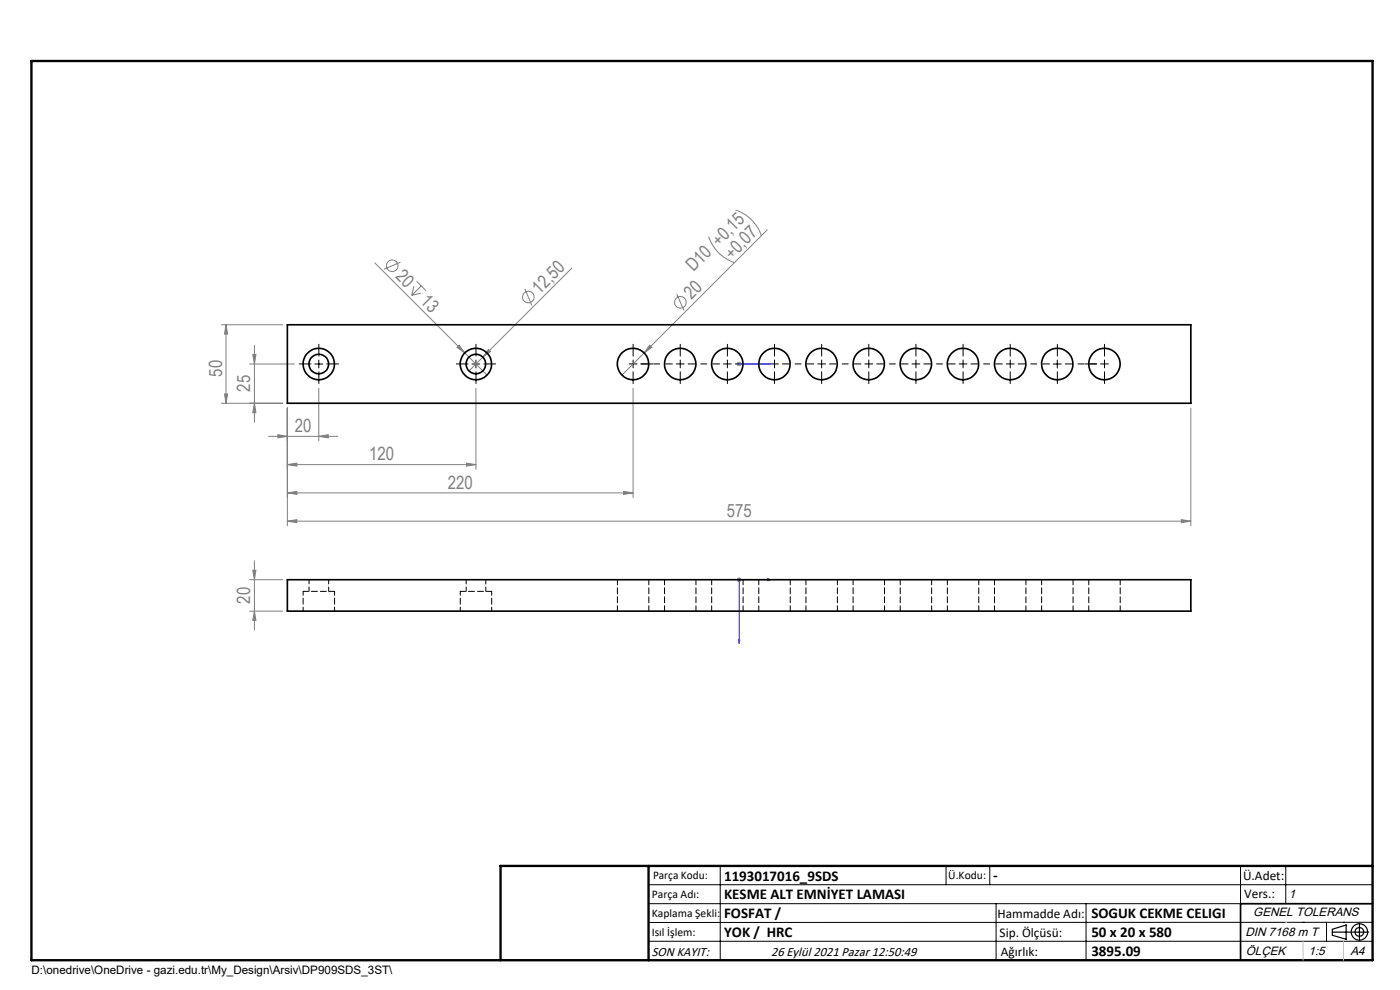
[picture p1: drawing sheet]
<svg xmlns="http://www.w3.org/2000/svg" width="297mm" height="210mm" viewBox="0 0 297 210" stroke-linecap="round" stroke-linejoin="round" font-family="sans-serif">
<g fill="none" stroke="#808080" stroke-width=".21">
<path d="M79.5 55.8l19.1 19.1M84.9 55.6l-3.4 1.5M88.4 59.6l1.9 2.1M121.3 56.9l-21.8 21.8M150.4 50.2a8.6 8.6 0 0 0 5.5 5.5M156 44.5a8.6 8.6 0 0 1 5.5 5.6M162.8 48.7l-30.9 30.9M47 68.9h13M47.9 68.9l.4 2h-.7zM47.9 68.9v16.6M53 77.2h9.4M53.6 75.2h.7l-.3 2z"/>
<path d="M54 73.2v16.4M87.8 60.7l-.5 1.9M89.3 62.2l-2 .4M89.4 60.6l-2.1 2M97.4 73.2l1.2 1.7-1.7-1.2zM98.6 74.9l4.7 4.7M103.6 74.1l.5 .5-1.7 1.1zM111.3 61.3l1.5 3.5M137.8 73.2l.5 .5-1.6 1.2zM143.6 62.4l1.5 3.5M156.3 77.2h1M156.4 76.9l.8 .7"/>
<path d="M156.8 76.7v1M157.2 76.9l-.8 .7M47 85.5h13M47.6 83.6h.7l-.4 1.9zM54 85.5l.3 2.1h-.7zM57 92.6h14.6M58.9 92.2l2.1 .4-2.1 .3zM61 98.6l2-.4v.7zM61 86.6v24.9M61 98.6h40M67.6 92.6l2-.4v.7zM67.6 82.4v11.1"/>
<path d="M99 98.2l2 .4-2 .3zM101 82.4v17.1M134.3 82.4v23.1M252.6 86.6v24.9M54 118.9v14.7M61 104.6l2-.4v.7zM61 110.6l2-.4v.7zM61 104.6h73.3M61 110.6h191.6M132.3 104.2l2 .4-2 .3zM250.6 110.2l2 .4-2 .3zM53 123h7"/>
<path d="M53 129.6h7M53.6 121h.7l-.3 2zM54 129.6l.3 2h-.7zM156.3 123h1M156.4 122.6l.8 .7M156.8 122.5v1M157.2 122.6l-.8 .7"/>
<circle cx="83.2" cy="56.4" r="1.23"/>
<circle cx="112.1" cy="63" r="1.23"/>
<circle cx="144.3" cy="64.1" r="1.23"/>
</g>
<g fill="none" stroke="#000" stroke-width=".25">
<path d="M282.6 197.7h7.8M282.6 197.1l3-.9v3l-3-.8zM288.4 195.8v3.8M106.2 203.7h185"/>
<circle cx="288.4" cy="197.7" r="1.74"/>
<circle cx="288.4" cy="197.7" r=".93"/>
</g>
<path d="M156.6 77.2h.4zM156.8 77.2h.1M156.8 77.2h6.7M163.5 77.2h-.6h.6M156.6 135.8h.4l-.2 .7zM162.9 122.8l.6 .2-.6 .1zM163.5 123h-6.7v13.5" fill="none" stroke="#00f" stroke-width=".21"/>
<g fill="none" stroke="#000" stroke-width=".21" stroke-dasharray="15.2 1.3 1.3 1.3">
<path d="M66 77.2h-2.5M67.6 75.5v-2.5M67.6 78.9v2.5M69.3 77.2h2.5M99.3 77.2h-2.5M101 75.5v-2.5M101 78.9v2.5M102.6 77.2h2.5M134.3 77.2v-.8M134.3 77.2h-.8M134.3 77.2v.8M134.3 77.2h.8"/>
<path d="M134.3 75.5v-2.5M134.3 78.9v2.5M136 77.2h2.5M144.3 77.2v-.8M144.3 77.2h-.8M144.3 77.2v.8M144.3 77.2h.8M144.3 75.5v-2.5M144.3 78.9v2.5M154.3 77.2v-.8M154.3 77.2h-.8M154.3 77.2v.8"/>
<path d="M154.3 77.2h.8M154.3 75.5v-2.5M154.3 78.9v2.5M164.3 77.2v-.8M164.3 77.2h-.8M164.3 77.2v.8M164.3 77.2h.8M164.3 75.5v-2.5M164.3 78.9v2.5M174.3 77.2v-.8M174.3 77.2h-.8M174.3 77.2v.8"/>
<path d="M174.3 77.2h.8M174.3 75.5v-2.5M174.3 78.9v2.5M184.3 77.2v-.8M184.3 77.2h-.8M184.3 77.2v.8M184.3 77.2h.8M184.3 75.5v-2.5M184.3 78.9v2.5M194.3 77.2v-.8M194.3 77.2h-.8M194.3 77.2v.8"/>
<path d="M194.3 77.2h.8M194.3 75.5v-2.5M194.3 78.9v2.5M204.3 77.2v-.8M204.3 77.2h-.8M204.3 77.2v.8M204.3 77.2h.8M204.3 75.5v-2.5M204.3 78.9v2.5M214.3 77.2v-.8M214.3 77.2h-.8M214.3 77.2v.8"/>
<path d="M214.3 77.2h.8M214.3 75.5v-2.5M214.3 78.9v2.5M224.3 75.5v-2.5M224.3 78.9v2.5M232.6 77.2h-2.5M234.3 77.2v-.8M234.3 77.2h-.8M234.3 77.2v.8M234.3 77.2h.8M234.3 75.5v-2.5M234.3 78.9v2.5"/>
</g>
<path d="M142.6 77.2h-6.6M152.6 77.2h-6.6M162.6 77.2h-6.6M172.6 77.2h-6.6M182.6 77.2h-6.6M192.6 77.2h-6.6M202.6 77.2h-6.6M212.6 77.2h-6.6M222.6 77.2h-6.6M232.6 77.2h-6.6" fill="none" stroke="#000" stroke-width=".21" stroke-dasharray="15.2 1.3 1.3 1.3" stroke-dashoffset="13.8"/>
<g fill="none" stroke="#000" stroke-width=".21">
<path d="M66.8 77.2h1.7M67.6 76.4v1.7M100.1 77.2h1.7M101 76.4v1.7M223.4 77.2h1.7M224.3 76.4v1.7M137.6 187.7h153.6M137.6 191.7h153.6M137.6 199.7h153.6M152.8 183.7v20M200.7 183.7v4M210 183.7v4"/>
<path d="M211.3 191.7v12M230.4 191.7v12M263.2 183.7v20M272.8 183.7v8M276.4 195.6h.1M281.4 195.6v4.1M285 195.6h.1M291.2 195.6l-153.6 .1"/>
</g>
<path d="M291.2 191.7h-28v12" fill="none" stroke="#000" stroke-width=".35"/>
<path d="M6.7 12.9h284.5v190.8h-284.5zM137.6 183.7v20M291.2 183.7h-185v20" fill="none" stroke="#000" stroke-width=".5"/>
<path d="M276.4 199.7v4M285 199.7v4" fill="none" stroke="#c0c0c0" stroke-width=".21"/>
<path d="M272.8 195.6h.1" fill="none" stroke="#c0c0c0" stroke-width=".25"/>
<g fill="#00f">
<path d="M162.9 77.2h.6zM156.6 77.2h.4z"/>
<path d="M162.9 122.8v.3l.6-.1zM156.6 135.8l.2 .7 .2-.7z"/>
</g>
<g fill="#808080">
<path d="M97.4 73.2l1.2 1.7-1.7-1.2z"/>
<path d="M137.8 73.2l.5 .5-1.6 1.2z"/>
<path d="M103.6 74.1l.5 .5-1.7 1.1z"/>
<path d="M58.9 92.2l2.1 .4-2.1 .3zM67.6 92.6l2-.4v.7zM61 98.6l2-.4v.7zM99 98.2l2 .4-2 .3zM61 104.6l2-.4v.7zM132.3 104.2l2 .4-2 .3zM61 110.6l2-.4v.7zM250.6 110.2l2 .4-2 .3z"/>
<path d="M54 129.6l.3 2h-.7zM53.6 121h.7l-.3 2z"/>
<path d="M53.6 75.2h.7l-.3 2zM54 85.5l.3 2.1h-.7zM47.9 68.9l.4 2h-.7zM47.6 83.6h.7l-.4 1.9z"/>
</g>
<g fill="none" stroke="#000" stroke-width=".35">
<path d="M61 68.9h191.6v16.6h-191.6zM61 123h191.6v6.6h-191.6z"/>
<circle cx="67.6" cy="77.2" r="2.09"/>
<circle cx="67.6" cy="77.2" r="3.3"/>
<circle cx="101" cy="77.2" r="2.09"/>
<circle cx="101" cy="77.2" r="3.3"/>
<circle cx="134.3" cy="77.2" r="3.3"/>
<circle cx="144.3" cy="77.2" r="3.3"/>
<circle cx="154.3" cy="77.2" r="3.3"/>
<circle cx="164.3" cy="77.2" r="3.3"/>
<circle cx="174.3" cy="77.2" r="3.3"/>
<circle cx="184.3" cy="77.2" r="3.3"/>
<circle cx="194.3" cy="77.2" r="3.3"/>
<circle cx="204.3" cy="77.2" r="3.3"/>
<circle cx="214.3" cy="77.2" r="3.3"/>
<circle cx="224.3" cy="77.2" r="3.3"/>
<circle cx="234.3" cy="77.2" r="3.3"/>
</g>
<g fill="none" stroke="#000" stroke-width=".21" stroke-dasharray="1.3 .6" stroke-dashoffset=".2">
<path d="M71 125.4h-6.7M104.3 125.4h-6.7M131 122.9v6.7M137.6 129.6v-6.7M141 122.9v6.7M147.6 129.6v-6.7M151 122.9v6.7M157.6 129.6v-6.7M161 122.9v6.7M167.6 129.6v-6.7M171 122.9v6.7M177.6 129.6v-6.7"/>
<path d="M181 122.9v6.7M187.6 129.6v-6.7M191 122.9v6.7M197.6 129.6v-6.7M201 122.9v6.7M207.6 129.6v-6.7M211 122.9v6.7M217.6 129.6v-6.7M221 122.9v6.7M227.6 129.6v-6.7M231 122.9v6.7M237.6 129.6v-6.7"/>
</g>
<path d="M64.3 125.4v4.2M71 129.6v-4.2M97.6 125.4v4.2M104.3 129.6v-4.2" fill="none" stroke="#000" stroke-width=".21" stroke-dasharray="1.3 .6" stroke-dashoffset=".5"/>
<path d="M65.6 122.9v2.5M69.7 125.4v-2.5M98.9 122.9v2.5M103.1 125.4v-2.5" fill="none" stroke="#000" stroke-width=".21" stroke-dasharray="1.3 .6" stroke-dashoffset=".3"/>
<g font-size="3.9" fill="#808080">
<text x="83.7" y="58.7" transform="rotate(45 83.7 58.7)">20</text>
<text x="147.1" y="57.7" transform="rotate(-45 147.1 57.7)">D10 +0,15</text>
<text x="155.2" y="55.1" transform="rotate(-45 155.2 55.1)">+0,07</text>
<text x="89" y="64" transform="rotate(45 89 64)">13</text>
<text x="114.5" y="62.5" transform="rotate(-45 114.5 62.5)">12,50</text>
<text x="146.7" y="63.6" transform="rotate(-45 146.7 63.6)">20</text>
<text x="47.1" y="79.9" transform="rotate(-90 47.1 79.9)">50</text>
<text x="53.1" y="83.1" transform="rotate(-90 53.1 83.1)">25</text>
<text x="62.5" y="91.7">20</text>
<text x="78.3" y="97.7">120</text>
<text x="95" y="103.7">220</text>
<text x="154.2" y="109.7">575</text>
<text x="53.1" y="128" transform="rotate(-90 53.1 128)">20</text>
</g>
<g font-size="3.2">
<text x="153.6" y="186.8">1193017016_9SDS</text>
<text x="153.6" y="190.8">KESME ALT EMNİYET LAMASI</text>
<text x="210.7" y="186.6">-</text>
<text x="153.6" y="194.8">FOSFAT /</text>
<text x="231.5" y="194.8">SOGUK CEKME CELIGI</text>
<text x="153.6" y="198.8">YOK / HRC</text>
<text x="231.5" y="198.7">50 x 20 x 580</text>
<text x="231.5" y="202.8">3895.09</text>
</g>
<g font-size="2.8">
<text x="263.7" y="186.7">Ü.Adet:</text>
<text x="263.9" y="190.5">Vers.:</text>
<text x="211.6" y="194.8">Hammadde Adı:</text>
<text x="138.3" y="202.8">SON KAYIT:</text>
<text x="163.6" y="202.8">26 Eylül 2021 Pazar 12:50:49</text>
<text x="212.1" y="198.7">Sip. Ölçüsü:</text>
<text x="212.3" y="202.7">Ağırlık:</text>
</g>
<g font-size="2.6">
<text x="273.4" y="190.4">1</text>
<text x="265.9" y="194.4">GENEL TOLERANS</text>
<text x="264.2" y="198.5">DIN 7168 m T</text>
<text x="264.3" y="202.6">ÖLÇEK</text>
<text x="277.6" y="202.6">1:5</text>
<text x="286.5" y="202.6">A4</text>
</g>
<g font-size="2.5">
<text x="138.3" y="190.5">Parça Adı:</text>
<text x="138.5" y="186.5">Parça Kodu:</text>
<text x="201.2" y="186.5">Ü.Kodu:</text>
<text x="138.3" y="194.5">Kaplama Şekli:</text>
<text x="138.3" y="198.6">Isıl İşlem:</text>
<text x="6.7" y="206.7">D:\onedrive\OneDrive - gazi.edu.tr\My_Design\Arsiv\DP909SDS_3ST\</text>
</g>
</svg>
